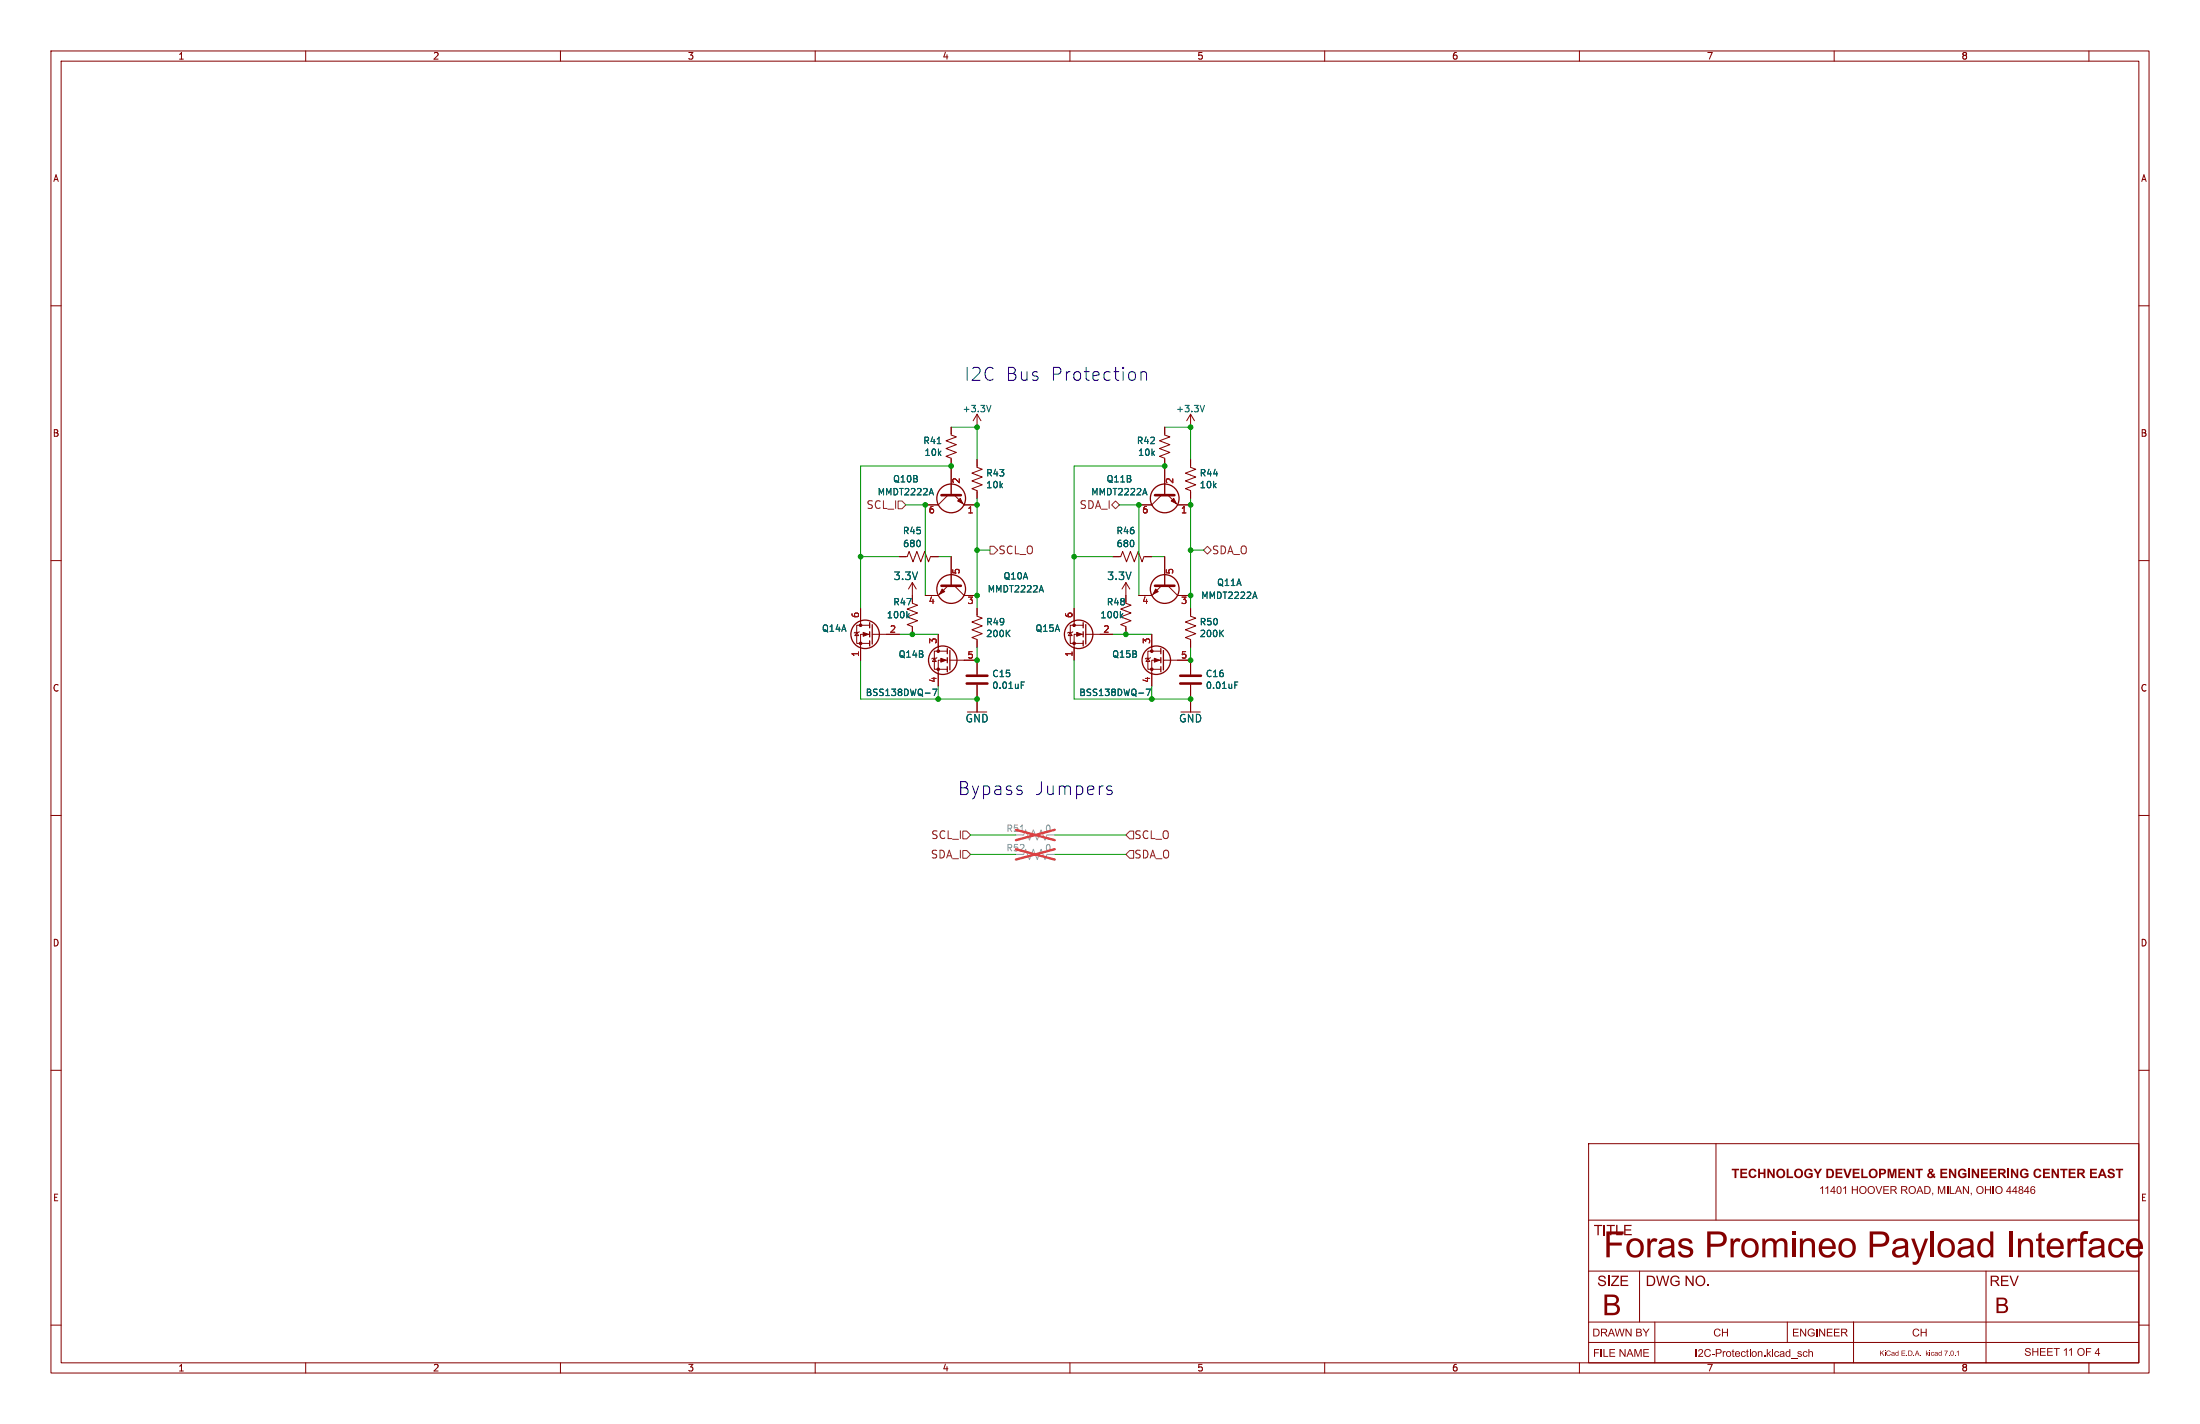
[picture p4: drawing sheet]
<svg xmlns="http://www.w3.org/2000/svg" width="432mm" height="279mm" viewBox="0 0 432 279" stroke-linecap="round" stroke-linejoin="round" font-family="sans-serif">
<g fill="none" stroke="#840000" stroke-width=".2">
<path d="M10 10h411.8v259.4h-411.8zM12 12h407.8v255.4h-407.8zM60 10v2M110 10v2M160 10v2M210 10v2M260 10v2M310 10v2M360 10v2M410 10v2M10 60h2M419.8 60h2"/>
<path d="M186.1 97.2l-2 1.9h-2.5M186.7 83.8v1.5l1 .4-2 .8 2 .7-2 .8 2 .8-2 .7 1 .4v7.3M187.3 97.2l1.9 1.9h2.6M191.8 90.2v1.5l1 .4-2 .7 2 .8-2 .8 2 .7-2 .8 1 .4v1.5M191.8 81.3v2.5M191.8 81.3l-.8 1.3M191.8 81.3l.7 1.3M228 97.2l-1.9 1.9h-2.6M228.6 83.8v1.5l1 .4-2 .8 2 .7-2 .8 2 .8-2 .7 1 .4v7.3M229.2 97.2l1.9 1.9h2.6M233.7 90.2v1.5l1 .4-2 .7 2 .8-2 .8 2 .7-2 .8 1 .4v1.5M233.7 81.3v2.5"/>
<path d="M233.7 81.3l-.8 1.3M233.7 81.3l.7 1.3M10 110h2M168.9 119.4v3.3M176.5 109.2h1.6l.3-1 .8 2 .8-2 .7 2 .8-2 .7 2 .4-1h1.5M179.1 118.4l1 .3-2 .8 2 .8-2 .7 2 .8-2 .8 1 .3v1.6M179.1 114.3l-.8 1.3M179.1 114.3v3.8M179.1 114.3l.7 1.3M186.1 114.9l-2 1.9h-2.5M186.7 109.2v5.7M187.3 114.9l1.9 1.9h2.6"/>
<path d="M191.8 119.4v1.5l1 .4-2 .7 2 .8-2 .8 2 .7-2 .8 1 .4v1.5M210.8 119.4v3.3M218.4 109.2h1.6l.3-1 .8 2 .8-2 .7 2 .8-2 .8 2 .3-1h1.6M221 114.3v4.1l1 .3-2 .8 2 .8-2 .7 2 .8-2 .8 1 .3v1.6M221 114.3l-.8 1.3M221 114.3l.7 1.3M228 114.9l-1.9 1.9h-2.6M228.6 109.2v5.7M229.2 114.9l1.9 1.9h2.6M233.7 119.4v1.5l1 .4-2 .7 2 .8-2 .8 2 .7-2 .8 1 .4v1.5M419.8 110h2M168.1 124.1l.4 .6h-.7z"/>
<path d="M168.7 124l-1.1 .2M170.7 124.5h-1.8v5M170.7 122.7h-2.6v3.5h2.6M171.2 124.5h5.3M183.4 129.2l.4 .6h-.8zM183.9 129l-1 .3M184.1 124.5v3.3M185.9 129.5h-1.8v5.1M185.9 127.8h-2.5v3.5h2.5M186.4 129.5h5.4v2.8M189.9 139.7h3.8M191.8 134.4v5.3"/>
<path d="M210.1 124.1l.3 .6h-.7zM210.6 124l-1.1 .2M212.6 124.5h-1.8v5M212.6 122.7h-2.5v3.5h2.5M213.1 124.5h5.3M225.3 129.2l.4 .6h-.8zM225.8 129l-1 .3M226.1 124.5v3.3M227.8 129.5h-1.7v5.1M227.8 127.8h-2.5v3.5h2.5M228.3 129.5h5.4v2.8M231.8 139.7h3.8"/>
<path d="M233.7 134.4v5.3M10 160h2M419.8 160h2M10 210h2M419.8 210h2M311.8 224.4h108v43h-108zM311.8 239.4h108M336.8 224.4v15M10 260h2M311.8 259.4h108M311.8 249.4h108M321.8 249.4v10"/>
<path d="M324.8 259.4v8M350.8 259.4v4M363.8 259.4v8M389.8 249.4v18M419.8 260h2M60 267.4v2M110 267.4v2M160 267.4v2M210 267.4v2M260 267.4v2M310 267.4v2M311.8 263.4h108"/>
<path d="M360 267.4v2M410 267.4v2"/>
</g>
<path d="M184.8 97.2h3.8M226.7 97.2h3.8M184.8 114.9h3.8M226.7 114.9h3.8M189.7 134.1h4.1M189.7 132.6h4.1M231.6 134.1h4.1M231.6 132.6h4.1" fill="none" stroke="#840000" stroke-width=".51"/>
<g fill="#840000" stroke="#840000" stroke-width=".2">
<path d="M226.8 115.6l.5 .5-1 .5z"/>
<path d="M211.3 124.1l1 .4-1 .3z"/>
<path d="M169.4 124.1l1 .4-1 .3z"/>
<path d="M184.7 129.2l1 .3-1 .4z"/>
<path d="M226.6 129.2l1 .3-1 .4z"/>
<path d="M188 98.3l.5-.5 .5 1z"/>
<path d="M184.9 115.6l.5 .5-1 .5z"/>
<path d="M229.9 98.3l.5-.5 .5 1z"/>
<circle cx="210.8" cy="126.2" r=".25"/>
<circle cx="210.8" cy="122.7" r=".25"/>
<circle cx="168.9" cy="126.2" r=".25"/>
<circle cx="168.9" cy="122.7" r=".25"/>
<circle cx="184.1" cy="131.3" r=".25"/>
<circle cx="184.1" cy="127.8" r=".25"/>
<circle cx="226.1" cy="131.3" r=".25"/>
<circle cx="226.1" cy="127.8" r=".25"/>
</g>
<g fill="none" stroke="#840000" stroke-width=".25">
<path d="M170.7 122.2v1M170.7 124v1M170.7 125.7v1M171.2 122.6v3.8M185.9 127.3v1M185.9 129v1M185.9 130.8v1M186.4 127.6v3.8M212.6 122.2v1M212.6 124v1M212.6 125.7v1M213.1 122.6v3.8"/>
<path d="M227.8 127.3v1M227.8 129v1M227.8 130.8v1M228.3 127.6v3.8"/>
<circle cx="186.7" cy="97.8" r="2.82"/>
<circle cx="228.6" cy="97.8" r="2.82"/>
<circle cx="186.7" cy="115.6" r="2.82"/>
<circle cx="228.6" cy="115.6" r="2.82"/>
<circle cx="169.8" cy="124.5" r="2.79"/>
<circle cx="185" cy="129.5" r="2.79"/>
<circle cx="211.7" cy="124.5" r="2.79"/>
<circle cx="226.9" cy="129.5" r="2.79"/>
</g>
<path d="M194.5 79.5l-.4 1.3M236.4 79.5l-.4 1.3M178.1 120.8l.4 .4M178.5 120.4l-.5 .5M183.1 135.2h.8l-.5 1.3M200.4 134.4h.5M200.4 133.8h.7M220 120.8l.4 .4M220.4 120.4l-.5 .5M225 135.2h.8l-.5 1.3M242.4 134.4h.4M242.4 133.8h.6" fill="none" stroke="#006464" stroke-width=".2"/>
<path d="M200.9 163.8l.4-1 .8 2 .7-2 .8 2 .7-2 .8 2 .4-1M200.9 167.6l.4-1 .8 2.1 .7-2.1 .8 2.1 .7-2.1 .8 2.1 .4-1.1M205.7 163.8h1.3M205.7 167.6h1.3" fill="none" stroke="#a1a1a1" stroke-width=".2"/>
<path d="M199.4 162.8l7.6 2M199.4 166.6l7.6 2.1M207 162.8l-7.6 2M207 166.6l-7.6 2.1" fill="none" stroke="#eb3a3d" stroke-width=".46"/>
<path d="M176.3 98.3h.7l.8 .8-.8 .7h-.7zM218.2 99.1l.7-.8 .8 .8-.8 .7zM194.3 107.2h.8l.7 .8-.7 .7h-.8zM236.2 108l.8-.8 .7 .8-.7 .7zM189 166.9h.7l.8 .7-.8 .8h-.7zM189 163.1h.7l.8 .7-.8 .8h-.7zM221.7 166.9h.8v1.5h-.8l-.7-.8zM221.7 163.1h.8v1.5h-.8l-.7-.8z" fill="none" stroke="#725600" stroke-width=".2"/>
<path d="M222.7 73.2l.2 .2-.2 1M223.9 72.9v1.7M223.9 73.2a.63 .63 0 0 1 1.1 .1v1.3M217.6 155.1l.6 .1 .1 .3-.3 .4h-.5M217.6 154.2l.6 .1" fill="none" stroke="#0000c2" stroke-width=".2"/>
<g fill="none" stroke="#009600" stroke-width=".2">
<path d="M177.8 99.1h3.8v17.7M186.7 91.4h-17.8v28M186.7 83.8h5.1v6.4M191.8 97.8v21.6M219.7 99.1h3.8v17.7M228.6 91.4h-17.8v28M228.6 83.8h5.1v6.4M233.7 97.8v21.6M168.9 109.2h7.6M184.1 109.2h2.6M191.8 108h2.5M210.8 109.2h7.6"/>
<path d="M226.1 109.2h2.5M233.7 108h2.5M168.9 129.5v7.7h22.9M176.5 124.5h7.6M184.1 134.6v2.6M191.8 127v2.5M210.8 129.5v7.7h22.9M218.4 124.5h7.7M226.1 134.6v2.6M233.7 127v2.5M190.5 163.8h8.9M190.5 167.6h8.9"/>
<path d="M207 163.8h14M207 167.6h14"/>
</g>
<g fill="#009600" stroke="#009600" stroke-width=".2">
<circle cx="210.8" cy="109.2" r=".46"/>
<circle cx="233.7" cy="116.8" r=".46"/>
<circle cx="191.8" cy="137.2" r=".46"/>
<circle cx="191.8" cy="129.5" r=".46"/>
<circle cx="233.7" cy="137.2" r=".46"/>
<circle cx="226.1" cy="137.2" r=".46"/>
<circle cx="179.1" cy="124.5" r=".46"/>
<circle cx="184.1" cy="137.2" r=".46"/>
<circle cx="181.6" cy="99.1" r=".46"/>
<circle cx="186.7" cy="91.4" r=".46"/>
<circle cx="191.8" cy="99.1" r=".46"/>
<circle cx="168.9" cy="109.2" r=".46"/>
<circle cx="191.8" cy="116.8" r=".46"/>
<circle cx="191.8" cy="108" r=".46"/>
<circle cx="191.8" cy="83.8" r=".46"/>
<circle cx="233.7" cy="83.8" r=".46"/>
<circle cx="228.6" cy="91.4" r=".46"/>
<circle cx="233.7" cy="99.1" r=".46"/>
<circle cx="233.7" cy="108" r=".46"/>
<circle cx="223.5" cy="99.1" r=".46"/>
<circle cx="221" cy="124.5" r=".46"/>
<circle cx="233.7" cy="129.5" r=".46"/>
</g>
<text font-size="7" fill="#840000" x="314.7" y="248.8">Foras Promineo Payload Interface</text>
<text font-size="5.6" fill="#840000" x="314.5" y="259.7">B</text>
<text font-size="4.2" fill="#840000" x="391.6" y="258.9">B</text>
<g font-size="3.5" fill="#0000c2">
<text x="189.2" y="74.9">I2C Bus</text>
<text x="205.9" y="74.9">Protection</text>
<text x="188" y="156.2">Bypass</text>
<text x="203" y="156.2">Jumpers</text>
</g>
<g font-size="2.8" fill="#840000">
<text x="312.8" y="243.2">TITLE</text>
<text x="313.5" y="253.2">SIZE</text>
<text x="323" y="253.2">DWG NO.</text>
<text x="390.5" y="253.2">REV</text>
</g>
<text font-size="2.5" fill="#840000" x="339.8" y="231.9">TECHNOLOGY DEVELOPMENT &amp; ENGINEERING CENTER EAST</text>
<g font-size="2.1" fill="#725600">
<text x="170" y="100">SCL_I</text>
<text x="211.8" y="100">SDA_I</text>
<text x="196" y="108.9">SCL_O</text>
<text x="237.9" y="108.9">SDA_O</text>
<text x="182.7" y="164.8">SCL_I</text>
<text x="222.6" y="164.8">SCL_O</text>
<text x="182.6" y="168.6">SDA_I</text>
<text x="222.6" y="168.6">SDA_O</text>
</g>
<g font-size="2.1" fill="#006464">
<text x="175.3" y="114">3.3V</text>
<text x="217.2" y="114">3.3V</text>
<text x="189.4" y="141.9">GND</text>
<text x="231.4" y="141.9">GND</text>
</g>
<g font-size="2.1" fill="#840000">
<text x="357" y="234.9">11401 HOOVER ROAD, MILAN, OHIO 44846</text>
<text x="312.5" y="262.8">DRAWN BY</text>
<text x="336.3" y="262.8">CH</text>
<text x="351.7" y="262.8">ENGINEER</text>
<text x="375.3" y="262.8">CH</text>
<text x="312.7" y="266.8">FILE NAME</text>
<text x="332.6" y="266.8">I2C-Protection.kicad_sch</text>
<text x="397.3" y="266.6">SHEET 11 OF 4</text>
</g>
<g font-size="1.8" fill="#840000">
<text x="35" y="11.8">1</text>
<text x="85" y="11.8">2</text>
<text x="135" y="11.8">3</text>
<text x="185" y="11.8">4</text>
<text x="235" y="11.8">5</text>
<text x="285" y="11.8">6</text>
<text x="335" y="11.8">7</text>
<text x="385" y="11.8">8</text>
<text x="10.4" y="35.8">A</text>
<text x="420.2" y="35.8">A</text>
<text x="10.3" y="85.8">B</text>
<text x="420.1" y="85.8">B</text>
<text x="10.3" y="135.8">C</text>
<text x="420.1" y="135.8">C</text>
<text x="10.3" y="185.8">D</text>
<text x="420.1" y="185.8">D</text>
<text x="10.4" y="235.8">E</text>
<text x="420.2" y="235.8">E</text>
<text x="35" y="269.2">1</text>
<text x="85" y="269.2">2</text>
<text x="135" y="269.2">3</text>
<text x="185" y="269.2">4</text>
<text x="235" y="269.2">5</text>
<text x="285" y="269.2">6</text>
<text x="335" y="269.2">7</text>
<text x="385" y="269.2">8</text>
</g>
<g font-size="1.8" fill="#006464">
<text x="188.9" y="81">+3.3V</text>
<text x="230.8" y="81">+3.3V</text>
<text x="181.2" y="87.3">R41</text>
<text x="181.4" y="89.6">10k</text>
<text x="223.1" y="87.3">R42</text>
<text x="223.3" y="89.6">10k</text>
<text x="175.2" y="94.8">Q10B</text>
<text x="193.5" y="93.6">R43</text>
<text x="193.5" y="95.9">10k</text>
<text x="217.1" y="94.8">Q11B</text>
<text x="235.4" y="93.6">R44</text>
<text x="235.4" y="95.9">10k</text>
<text x="172.2" y="97.3">MMDT2222A</text>
<text x="214.1" y="97.3">MMDT2222A</text>
<text x="177.2" y="105">R45</text>
<text x="177.2" y="107.5">680</text>
<text x="219.1" y="105">R46</text>
<text x="219.1" y="107.5">680</text>
<text x="196.9" y="113.9">Q10A</text>
<text x="175.3" y="118.9">R47</text>
<text x="193.8" y="116.4">MMDT2222A</text>
<text x="217.2" y="118.9">R48</text>
<text x="235.7" y="117.7">MMDT2222A</text>
<text x="238.8" y="115.1">Q11A</text>
<text x="161.3" y="124.1">Q14A</text>
<text x="174" y="121.5">100k</text>
<text x="193.5" y="122.8">R49</text>
<text x="193.5" y="125.2">200K</text>
<text x="203.2" y="124.1">Q15A</text>
<text x="215.9" y="121.5">100k</text>
<text x="235.4" y="122.8">R50</text>
<text x="235.4" y="125.2">200K</text>
<text x="176.3" y="129.2">Q14B</text>
<text x="218.2" y="129.2">Q15B</text>
<text x="169.9" y="136.7">BSS138DWQ-7</text>
<text x="194.7" y="133">C15</text>
<text x="194.7" y="135.3">0.01uF</text>
<text x="211.8" y="136.7">BSS138DWQ-7</text>
<text x="236.6" y="133">C16</text>
<text x="236.6" y="135.3">0.01uF</text>
</g>
<g font-size="1.8" fill="#a90000">
<text x="188.6" y="95" transform="rotate(-90 188.6 95)">2</text>
<text x="230.5" y="95" transform="rotate(-90 230.5 95)">2</text>
<text x="182.2" y="101">6</text>
<text x="189.8" y="101">1</text>
<text x="224.1" y="101">6</text>
<text x="231.7" y="101">1</text>
<text x="188.6" y="112.7" transform="rotate(-90 188.6 112.7)">5</text>
<text x="230.5" y="112.7" transform="rotate(-90 230.5 112.7)">5</text>
<text x="182.2" y="118.7">4</text>
<text x="189.8" y="118.7">3</text>
<text x="224.1" y="118.7">4</text>
<text x="231.7" y="118.7">3</text>
<text x="168.7" y="121.3" transform="rotate(-90 168.7 121.3)">6</text>
<text x="174.6" y="124.2">2</text>
<text x="210.6" y="121.3" transform="rotate(-90 210.6 121.3)">6</text>
<text x="216.5" y="124.2">2</text>
<text x="168.7" y="128.9" transform="rotate(-90 168.7 128.9)">1</text>
<text x="183.9" y="126.4" transform="rotate(-90 183.9 126.4)">3</text>
<text x="189.8" y="129.3">5</text>
<text x="210.6" y="128.9" transform="rotate(-90 210.6 128.9)">1</text>
<text x="225.8" y="126.4" transform="rotate(-90 225.8 126.4)">3</text>
<text x="231.7" y="129.3">5</text>
<text x="183.9" y="134" transform="rotate(-90 183.9 134)">4</text>
<text x="225.8" y="134" transform="rotate(-90 225.8 134)">4</text>
</g>
<g font-size="1.8" fill="#989898">
<text x="197.5" y="163.4">R51</text>
<text x="197.5" y="167.2">R52</text>
<text x="205.1" y="163.4">0</text>
<text x="205.1" y="167.2">0</text>
</g>
<text font-size="1.4" fill="#840000" x="368.9" y="266.4">KiCad E.D.A. kicad 7.0.1</text>
</svg>
